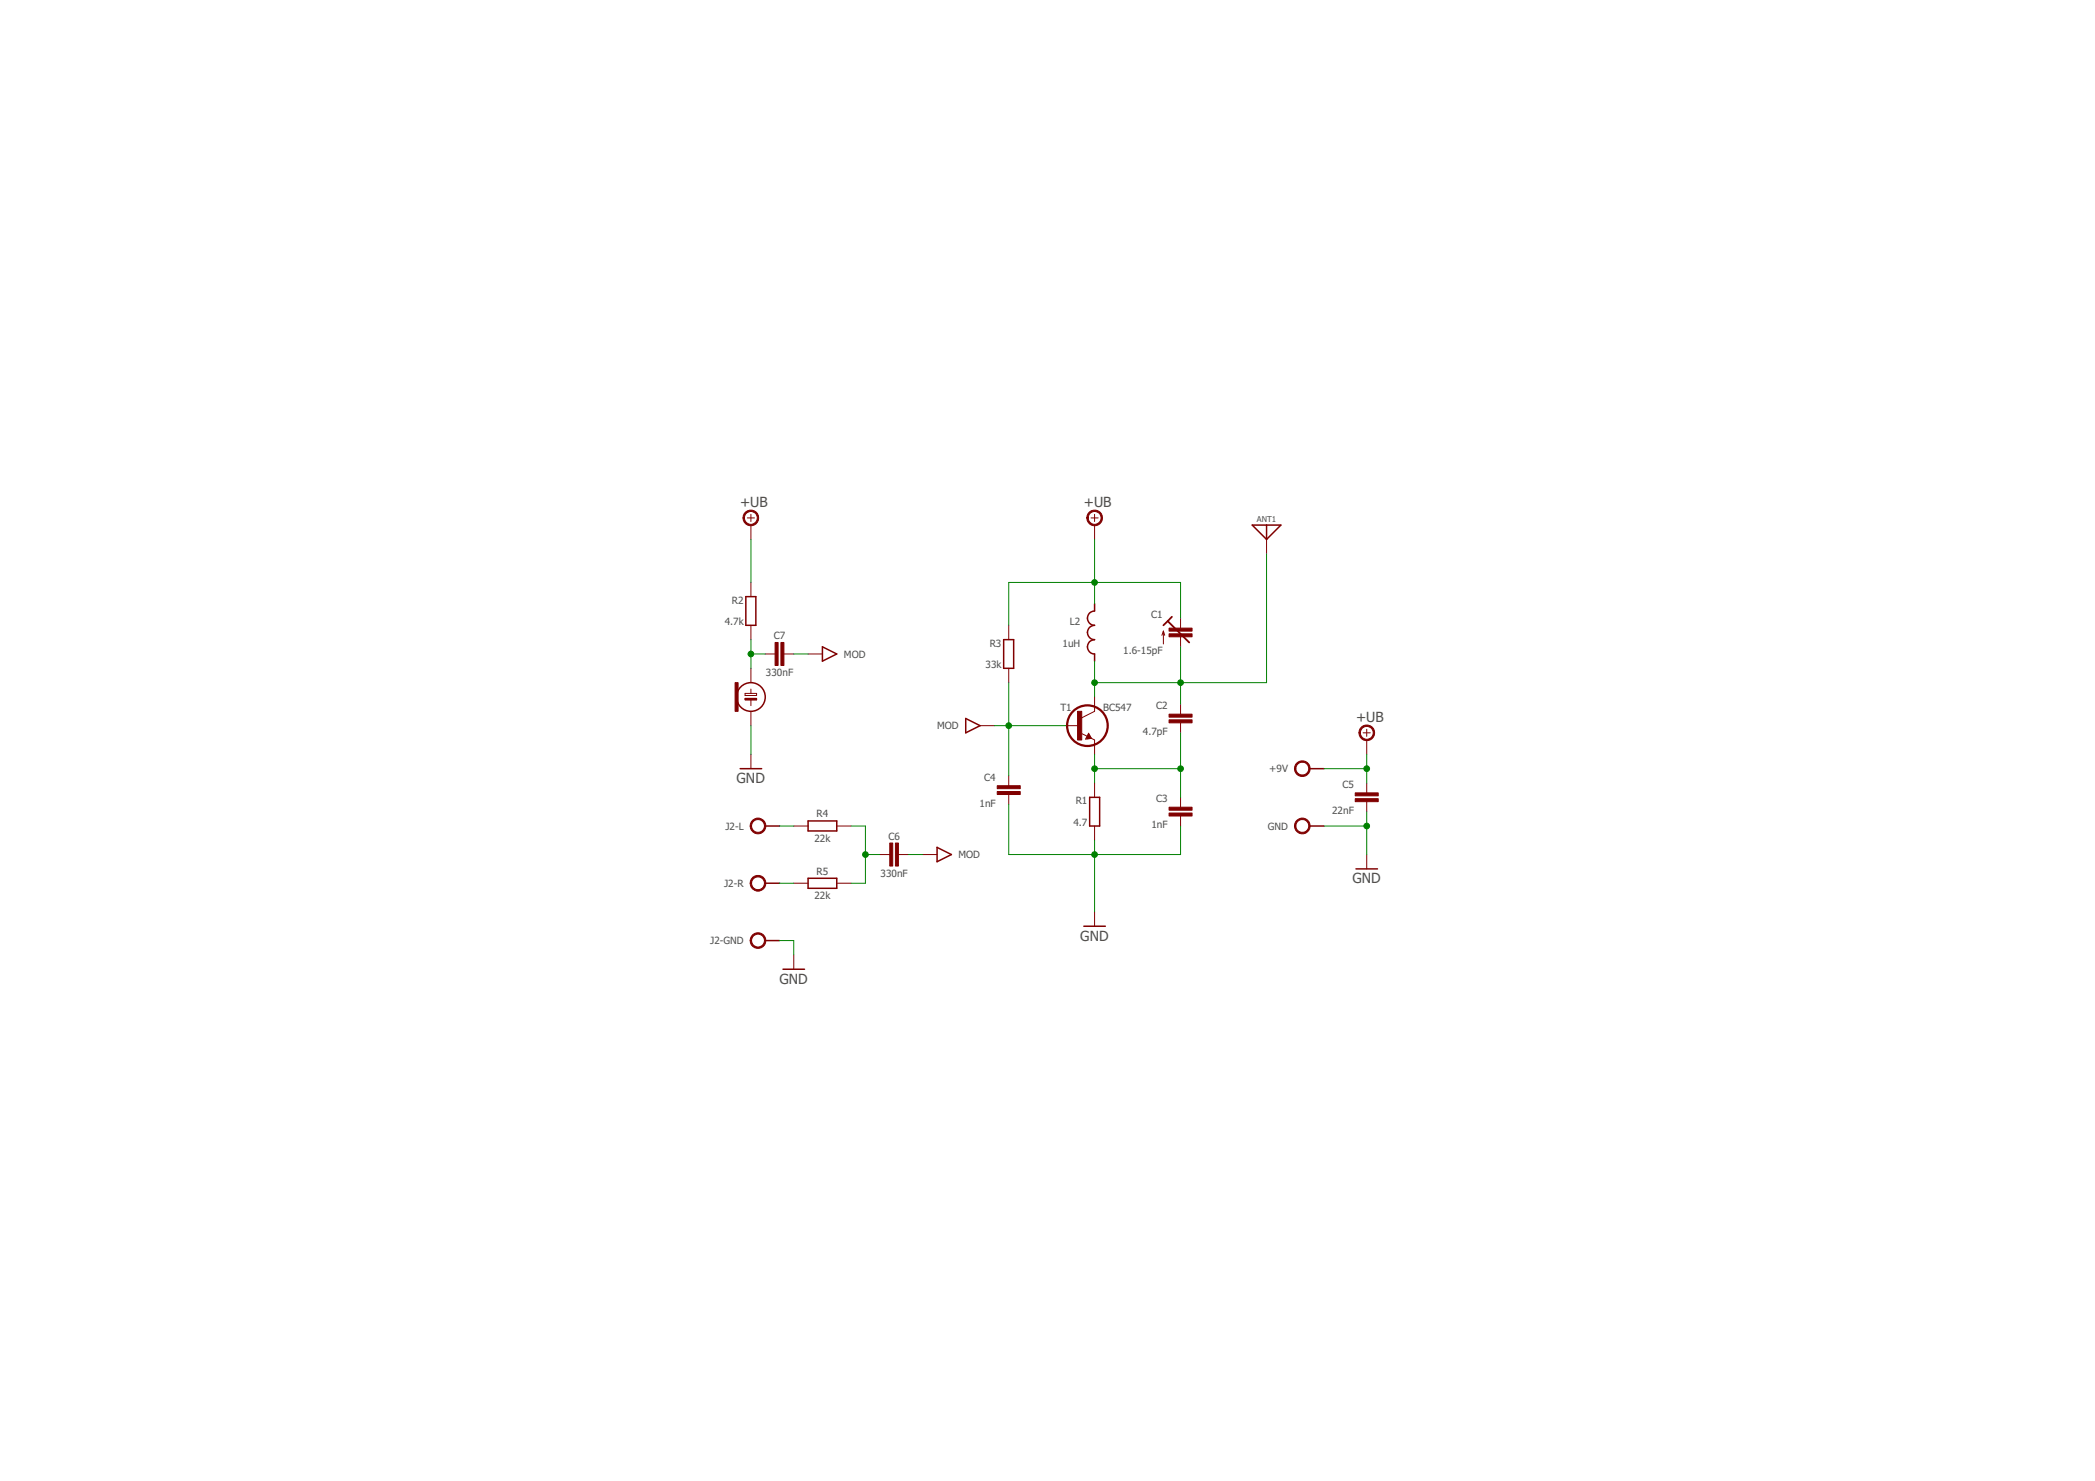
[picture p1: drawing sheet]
<?xml version="1.0" encoding="utf-8"?>
<!DOCTYPE eagle SYSTEM "eagle.dtd">
<eagle version="7.6.0">
<drawing>
<settings>
<setting alwaysvectorfont="no"/>
<setting verticaltext="up"/>
</settings>
<grid distance="0.05" unitdist="inch" unit="inch" style="lines" multiple="2" display="yes" altdistance="0.025" altunitdist="inch" altunit="inch"/>
<schematic xreflabel="%F%N/%S.%C%R" xrefpart="/%S.%C%R">
<libraries>
<library name="supply1">
<symbols>
<symbol name="GND">
<wire x1="-1.905" y1="0" x2="1.905" y2="0" width="0.254" layer="94"/>
<text x="-2.54" y="-2.54" size="1.778" layer="96">&gt;VALUE</text>
<pin name="GND" x="0" y="2.54" visible="off" length="short" direction="sup" rot="R270"/>
</symbol>
</symbols>
<devicesets>
<deviceset name="GND" prefix="GND">
<gates>
<gate name="1" symbol="GND" x="0" y="0"/>
</gates>
<devices>
<device name="">
<technologies>
<technology name=""/>
</technologies>
</device>
</devices>
</deviceset>
</devicesets>
</library>
<library name="supply2">
<symbols>
<symbol name="+UB">
<wire x1="-0.635" y1="1.27" x2="0.635" y2="1.27" width="0.1524" layer="94"/>
<wire x1="0" y1="0.635" x2="0" y2="1.905" width="0.1524" layer="94"/>
<circle x="0" y="1.27" radius="1.27" width="0.254" layer="94"/>
<text x="-1.905" y="3.175" size="1.778" layer="96">&gt;VALUE</text>
<pin name="+UB" x="0" y="-2.54" visible="off" length="short" direction="sup" rot="R90"/>
</symbol>
</symbols>
<devicesets>
<deviceset name="+UB" prefix="SUPPLY">
<gates>
<gate name="G$1" symbol="+UB" x="0" y="0"/>
</gates>
<devices>
<device name="">
<technologies>
<technology name=""/>
</technologies>
</device>
</devices>
</deviceset>
</devicesets>
</library>
<library name="ECM">
<symbols>
<symbol name="ECM">
<wire x1="-1.016" y1="-0.254" x2="1.016" y2="-0.254" width="0.1524" layer="94"/>
<wire x1="-1.016" y1="0.635" x2="0" y2="0.635" width="0.1524" layer="94"/>
<wire x1="0" y1="0.635" x2="1.016" y2="0.635" width="0.1524" layer="94"/>
<wire x1="0" y1="0.635" x2="0" y2="1.397" width="0.1524" layer="94"/>
<circle x="0" y="0" radius="2.54" width="0.254" layer="94"/>
<rectangle x1="2.286" y1="-2.54" x2="2.794" y2="2.54" layer="94"/>
<pin name="+" x="0" y="5.08" visible="off" length="short" direction="pas" rot="R270"/>
<pin name="-" x="0" y="-5.08" visible="off" length="short" direction="pas" rot="R90"/>
<wire x1="-1.016" y1="0.254" x2="1.016" y2="0.254" width="0.1524" layer="94"/>
<wire x1="-1.016" y1="0.254" x2="-1.016" y2="0.635" width="0.1524" layer="94"/>
<wire x1="1.016" y1="0.254" x2="1.016" y2="0.635" width="0.1524" layer="94"/>
<wire x1="-1.016" y1="-0.508" x2="0" y2="-0.508" width="0.1524" layer="94"/>
<wire x1="0" y1="-0.508" x2="1.016" y2="-0.508" width="0.1524" layer="94"/>
<wire x1="-1.016" y1="-0.508" x2="-1.016" y2="-0.254" width="0.1524" layer="94"/>
<wire x1="0" y1="-1.524" x2="0" y2="-0.508" width="0.1524" layer="94"/>
<wire x1="1.016" y1="-0.508" x2="1.016" y2="-0.254" width="0.1524" layer="94"/>
<rectangle x1="-1.016" y1="-0.508" x2="1.016" y2="-0.254" layer="94"/>
</symbol>
</symbols>
<devicesets>
<deviceset name="ECM" prefix="ECM">
<gates>
<gate name="1" symbol="ECM" x="0" y="0"/>
</gates>
<devices>
<device name="-5" package="ECM-5">
<connects>
<connect gate="1" pin="+" pad="1"/>
<connect gate="1" pin="-" pad="2"/>
</connects>
<technologies>
<technology name=""/>
</technologies>
</device>
<device name="-4" package="ECM-4">
<connects>
<connect gate="1" pin="+" pad="1"/>
<connect gate="1" pin="-" pad="2"/>
</connects>
<technologies>
<technology name=""/>
</technologies>
</device>
</devices>
</deviceset>
</devicesets>
</library>
<library name="cap-trim">
<symbols>
<symbol name="CAP-TRIM">
<wire x1="0" y1="-2.54" x2="0" y2="-0.762" width="0.1524" layer="94"/>
<wire x1="0" y1="2.54" x2="0" y2="0.762" width="0.1524" layer="94"/>
<wire x1="1.524" y1="-1.778" x2="-2.286" y2="2.032" width="0.3048" layer="94"/>
<wire x1="-3.048" y1="1.27" x2="-2.286" y2="2.032" width="0.3048" layer="94"/>
<wire x1="-2.286" y1="2.032" x2="-1.524" y2="2.794" width="0.3048" layer="94"/>
<wire x1="-3.048" y1="-2.032" x2="-3.048" y2="0.254" width="0.1524" layer="94"/>
<wire x1="-3.048" y1="0.254" x2="-3.302" y2="-0.508" width="0.1524" layer="94"/>
<wire x1="-3.048" y1="0.254" x2="-2.794" y2="-0.508" width="0.1524" layer="94"/>
<text x="-3.175" y="2.54" size="1.27" layer="95" align="bottom-right">&gt;NAME</text>
<text x="-3.175" y="-2.54" size="1.27" layer="96" align="top-right">&gt;VALUE</text>
<rectangle x1="-2.032" y1="-0.762" x2="2.032" y2="-0.254" layer="94"/>
<rectangle x1="-2.032" y1="0.254" x2="2.032" y2="0.762" layer="94"/>
<pin name="E" x="0" y="2.54" visible="off" length="point" direction="pas" swaplevel="1" rot="R90"/>
<pin name="A" x="0" y="-2.54" visible="off" length="point" direction="pas" swaplevel="1" rot="R270"/>
</symbol>
</symbols>
<devicesets>
<deviceset name="C-TR-PH20127" prefix="C">
<gates>
<gate name="1" symbol="CAP-TRIM" x="0" y="0"/>
</gates>
<devices>
<device name="S" package="TRIM808">
<connects>
<connect gate="1" pin="A" pad="2"/>
<connect gate="1" pin="E" pad="1 3"/>
</connects>
<technologies>
<technology name=""/>
</technologies>
</device>
<device name="-45" package="TRIM808-45">
<connects>
<connect gate="1" pin="A" pad="2"/>
<connect gate="1" pin="E" pad="1 3"/>
</connects>
<technologies>
<technology name=""/>
</technologies>
</device>
<device name="-45-2P12" package="TRIM808-45">
<connects>
<connect gate="1" pin="A" pad="2"/>
<connect gate="1" pin="E" pad="1"/>
</connects>
<technologies>
<technology name=""/>
</technologies>
</device>
<device name="-45-2P21" package="TRIM808-45">
<connects>
<connect gate="1" pin="A" pad="1"/>
<connect gate="1" pin="E" pad="2"/>
</connects>
<technologies>
<technology name=""/>
</technologies>
</device>
<device name="-45-2P23" package="TRIM808-45">
<connects>
<connect gate="1" pin="A" pad="3"/>
<connect gate="1" pin="E" pad="2"/>
</connects>
<technologies>
<technology name=""/>
</technologies>
</device>
<device name="-45-2P32" package="TRIM808-45">
<connects>
<connect gate="1" pin="A" pad="3"/>
<connect gate="1" pin="E" pad="2"/>
</connects>
<technologies>
<technology name=""/>
</technologies>
</device>
<device name="GFX" package="TRIM808-GFX">
<connects>
<connect gate="1" pin="A" pad="1 3"/>
<connect gate="1" pin="E" pad="2"/>
</connects>
<technologies>
<technology name=""/>
</technologies>
</device>
<device name="GFX45" package="TRIM808-GFX45">
<connects>
<connect gate="1" pin="A" pad="1 3"/>
<connect gate="1" pin="E" pad="2"/>
</connects>
<technologies>
<technology name=""/>
</technologies>
</device>
<device name="" package="TRIM-2222-808">
<connects>
<connect gate="1" pin="A" pad="2"/>
<connect gate="1" pin="E" pad="1 3"/>
</connects>
<technologies>
<technology name=""/>
</technologies>
</device>
<device name="2222-808-2PIN" package="TRIM-2222-808">
<connects>
<connect gate="1" pin="A" pad="2"/>
<connect gate="1" pin="E" pad="1"/>
</connects>
<technologies>
<technology name=""/>
</technologies>
</device>
<device name="2222-808-2PINB" package="TRIM-2222-808">
<connects>
<connect gate="1" pin="A" pad="2"/>
<connect gate="1" pin="E" pad="3"/>
</connects>
<technologies>
<technology name=""/>
</technologies>
</device>
<device name="2222-808-45" package="TRIM-2222-808-45">
<connects>
<connect gate="1" pin="A" pad="1 3"/>
<connect gate="1" pin="E" pad="2"/>
</connects>
<technologies>
<technology name=""/>
</technologies>
</device>
<device name="2222-808-45-2PIN" package="TRIM-2222-808-45">
<connects>
<connect gate="1" pin="A" pad="1"/>
<connect gate="1" pin="E" pad="2"/>
</connects>
<technologies>
<technology name=""/>
</technologies>
</device>
<device name="2222-808-45-2PINB" package="TRIM-2222-808-45">
<connects>
<connect gate="1" pin="A" pad="3"/>
<connect gate="1" pin="E" pad="2"/>
</connects>
<technologies>
<technology name=""/>
</technologies>
</device>
</devices>
</deviceset>
</devicesets>
</library>
<library name="r">
<symbols>
<symbol name="R-1">
<text x="0" y="1.4986" size="1.27" layer="95" align="bottom-center">&gt;NAME</text>
<pin name="2" x="5.08" y="0" visible="off" length="short" direction="pas" swaplevel="1" rot="R180"/>
<pin name="1" x="-5.08" y="0" visible="off" length="short" direction="pas" swaplevel="1"/>
<wire x1="-2.54" y1="-0.889" x2="2.54" y2="-0.889" width="0.254" layer="94"/>
<wire x1="2.54" y1="0.889" x2="-2.54" y2="0.889" width="0.254" layer="94"/>
<wire x1="2.54" y1="-0.889" x2="2.54" y2="0.889" width="0.254" layer="94"/>
<wire x1="-2.54" y1="-0.889" x2="-2.54" y2="0.889" width="0.254" layer="94"/>
<text x="0" y="-1.4986" size="1.27" layer="96" rot="R180" align="bottom-center">&gt;VALUE</text>
</symbol>
<symbol name="R">
<pin name="2" x="0" y="5.08" visible="off" length="short" direction="pas" swaplevel="1" rot="R270"/>
<pin name="1" x="0" y="-5.08" visible="off" length="short" direction="pas" swaplevel="1" rot="R90"/>
<wire x1="0.889" y1="-2.54" x2="0.889" y2="2.54" width="0.254" layer="94"/>
<wire x1="-0.889" y1="2.54" x2="-0.889" y2="-2.54" width="0.254" layer="94"/>
<wire x1="0.889" y1="2.54" x2="-0.889" y2="2.54" width="0.254" layer="94"/>
<wire x1="0.889" y1="-2.54" x2="-0.889" y2="-2.54" width="0.254" layer="94"/>
<text x="-1.27" y="1.27" size="1.27" layer="95" align="bottom-right">&gt;NAME</text>
<text x="-1.27" y="-1.27" size="1.27" layer="96" align="top-right">&gt;VALUE</text>
</symbol>
</symbols>
<devicesets>
<deviceset name="R-H" prefix="R" uservalue="yes">
<gates>
<gate name="G$1" symbol="R-1" x="0" y="0"/>
</gates>
<devices>
<device name="0202/10" package="0202/10">
<connects>
<connect gate="G$1" pin="1" pad="1"/>
<connect gate="G$1" pin="2" pad="2"/>
</connects>
<technologies>
<technology name=""/>
</technologies>
</device>
<device name="0202/10-V" package="0202/10-V">
<connects>
<connect gate="G$1" pin="1" pad="1"/>
<connect gate="G$1" pin="2" pad="2"/>
</connects>
<technologies>
<technology name=""/>
</technologies>
</device>
<device name="0202/12" package="0202/12">
<connects>
<connect gate="G$1" pin="1" pad="1"/>
<connect gate="G$1" pin="2" pad="2"/>
</connects>
<technologies>
<technology name=""/>
</technologies>
</device>
<device name="0202/15" package="0202/15">
<connects>
<connect gate="G$1" pin="1" pad="1"/>
<connect gate="G$1" pin="2" pad="2"/>
</connects>
<technologies>
<technology name=""/>
</technologies>
</device>
<device name="0204/10" package="0204/10">
<connects>
<connect gate="G$1" pin="1" pad="1"/>
<connect gate="G$1" pin="2" pad="2"/>
</connects>
<technologies>
<technology name=""/>
</technologies>
</device>
<device name="0204/10-V" package="0204/10-V">
<connects>
<connect gate="G$1" pin="1" pad="1"/>
<connect gate="G$1" pin="2" pad="2"/>
</connects>
<technologies>
<technology name=""/>
</technologies>
</device>
<device name="0204/7" package="0204/7">
<connects>
<connect gate="G$1" pin="1" pad="1"/>
<connect gate="G$1" pin="2" pad="2"/>
</connects>
<technologies>
<technology name=""/>
</technologies>
</device>
<device name="0204/7-V" package="0204/7-V">
<connects>
<connect gate="G$1" pin="1" pad="1"/>
<connect gate="G$1" pin="2" pad="2"/>
</connects>
<technologies>
<technology name=""/>
</technologies>
</device>
<device name="0202/7-V" package="0202/7-V">
<connects>
<connect gate="G$1" pin="1" pad="1"/>
<connect gate="G$1" pin="2" pad="2"/>
</connects>
<technologies>
<technology name=""/>
</technologies>
</device>
<device name="0202/5" package="0202/5">
<connects>
<connect gate="G$1" pin="1" pad="1"/>
<connect gate="G$1" pin="2" pad="2"/>
</connects>
<technologies>
<technology name=""/>
</technologies>
</device>
<device name="0202/5-V" package="0202/5-V">
<connects>
<connect gate="G$1" pin="1" pad="1"/>
<connect gate="G$1" pin="2" pad="2"/>
</connects>
<technologies>
<technology name=""/>
</technologies>
</device>
<device name="0202/7" package="0202/7">
<connects>
<connect gate="G$1" pin="1" pad="1"/>
<connect gate="G$1" pin="2" pad="2"/>
</connects>
<technologies>
<technology name=""/>
</technologies>
</device>
<device name="0204/2-V" package="0204V">
<connects>
<connect gate="G$1" pin="1" pad="1"/>
<connect gate="G$1" pin="2" pad="2"/>
</connects>
<technologies>
<technology name=""/>
</technologies>
</device>
</devices>
</deviceset>
<deviceset name="R" prefix="R" uservalue="yes">
<gates>
<gate name="G$1" symbol="R" x="0" y="0"/>
</gates>
<devices>
<device name="0204/5" package="0204/5">
<connects>
<connect gate="G$1" pin="1" pad="1"/>
<connect gate="G$1" pin="2" pad="2"/>
</connects>
<technologies>
<technology name=""/>
</technologies>
</device>
<device name="0204/7" package="0204/7">
<connects>
<connect gate="G$1" pin="1" pad="1"/>
<connect gate="G$1" pin="2" pad="2"/>
</connects>
<technologies>
<technology name=""/>
</technologies>
</device>
<device name="0204V" package="0204V">
<connects>
<connect gate="G$1" pin="1" pad="1"/>
<connect gate="G$1" pin="2" pad="2"/>
</connects>
<technologies>
<technology name=""/>
</technologies>
</device>
<device name="0207/10" package="0207/10">
<connects>
<connect gate="G$1" pin="1" pad="1"/>
<connect gate="G$1" pin="2" pad="2"/>
</connects>
<technologies>
<technology name=""/>
</technologies>
</device>
<device name="0207/12" package="0207/12">
<connects>
<connect gate="G$1" pin="1" pad="1"/>
<connect gate="G$1" pin="2" pad="2"/>
</connects>
<technologies>
<technology name=""/>
</technologies>
</device>
<device name="0207/15" package="0207/15">
<connects>
<connect gate="G$1" pin="1" pad="1"/>
<connect gate="G$1" pin="2" pad="2"/>
</connects>
<technologies>
<technology name=""/>
</technologies>
</device>
<device name="0207/2V" package="0207/2V">
<connects>
<connect gate="G$1" pin="1" pad="1"/>
<connect gate="G$1" pin="2" pad="2"/>
</connects>
<technologies>
<technology name=""/>
</technologies>
</device>
<device name="0207/5V" package="0207/5V">
<connects>
<connect gate="G$1" pin="1" pad="1"/>
<connect gate="G$1" pin="2" pad="2"/>
</connects>
<technologies>
<technology name=""/>
</technologies>
</device>
<device name="0207/7" package="0207/7">
<connects>
<connect gate="G$1" pin="1" pad="1"/>
<connect gate="G$1" pin="2" pad="2"/>
</connects>
<technologies>
<technology name=""/>
</technologies>
</device>
<device name="0204/10" package="0204/10">
<connects>
<connect gate="G$1" pin="1" pad="1"/>
<connect gate="G$1" pin="2" pad="2"/>
</connects>
<technologies>
<technology name=""/>
</technologies>
</device>
<device name="0204/12" package="0204/12">
<connects>
<connect gate="G$1" pin="1" pad="1"/>
<connect gate="G$1" pin="2" pad="2"/>
</connects>
<technologies>
<technology name=""/>
</technologies>
</device>
<device name="0204/15" package="0204/15">
<connects>
<connect gate="G$1" pin="1" pad="1"/>
<connect gate="G$1" pin="2" pad="2"/>
</connects>
<technologies>
<technology name=""/>
</technologies>
</device>
<device name="0204/2V" package="0204/2V">
<connects>
<connect gate="G$1" pin="1" pad="1"/>
<connect gate="G$1" pin="2" pad="2"/>
</connects>
<technologies>
<technology name=""/>
</technologies>
</device>
<device name="0202/2V" package="0202/2V">
<connects>
<connect gate="G$1" pin="1" pad="1"/>
<connect gate="G$1" pin="2" pad="2"/>
</connects>
<technologies>
<technology name=""/>
</technologies>
</device>
<device name="0202/5" package="0202/5">
<connects>
<connect gate="G$1" pin="1" pad="1"/>
<connect gate="G$1" pin="2" pad="2"/>
</connects>
<technologies>
<technology name=""/>
</technologies>
</device>
<device name="0202/7" package="0202/7">
<connects>
<connect gate="G$1" pin="1" pad="1"/>
<connect gate="G$1" pin="2" pad="2"/>
</connects>
<technologies>
<technology name=""/>
</technologies>
</device>
<device name="0202/10" package="0202/10">
<connects>
<connect gate="G$1" pin="1" pad="1"/>
<connect gate="G$1" pin="2" pad="2"/>
</connects>
<technologies>
<technology name=""/>
</technologies>
</device>
<device name="0202V" package="0202V">
<connects>
<connect gate="G$1" pin="1" pad="1"/>
<connect gate="G$1" pin="2" pad="2"/>
</connects>
<technologies>
<technology name=""/>
</technologies>
</device>
<device name="0202/12" package="0202/12">
<connects>
<connect gate="G$1" pin="1" pad="1"/>
<connect gate="G$1" pin="2" pad="2"/>
</connects>
<technologies>
<technology name=""/>
</technologies>
</device>
<device name="0202/15" package="0202/15">
<connects>
<connect gate="G$1" pin="1" pad="1"/>
<connect gate="G$1" pin="2" pad="2"/>
</connects>
<technologies>
<technology name=""/>
</technologies>
</device>
<device name="0202/7-V" package="0202/7-V">
<connects>
<connect gate="G$1" pin="1" pad="1"/>
<connect gate="G$1" pin="2" pad="2"/>
</connects>
<technologies>
<technology name=""/>
</technologies>
</device>
<device name="0202/5-V" package="0202/5-V">
<connects>
<connect gate="G$1" pin="1" pad="1"/>
<connect gate="G$1" pin="2" pad="2"/>
</connects>
<technologies>
<technology name=""/>
</technologies>
</device>
<device name="0202/10-V" package="0202/10-V">
<connects>
<connect gate="G$1" pin="1" pad="1"/>
<connect gate="G$1" pin="2" pad="2"/>
</connects>
<technologies>
<technology name=""/>
</technologies>
</device>
<device name="0204/7-V" package="0204/7-V">
<connects>
<connect gate="G$1" pin="1" pad="1"/>
<connect gate="G$1" pin="2" pad="2"/>
</connects>
<technologies>
<technology name=""/>
</technologies>
</device>
<device name="0204/10-V" package="0204/10-V">
<connects>
<connect gate="G$1" pin="1" pad="1"/>
<connect gate="G$1" pin="2" pad="2"/>
</connects>
<technologies>
<technology name=""/>
</technologies>
</device>
<device name="0204/12-V" package="0204/12-V">
<connects>
<connect gate="G$1" pin="1" pad="1"/>
<connect gate="G$1" pin="2" pad="2"/>
</connects>
<technologies>
<technology name=""/>
</technologies>
</device>
</devices>
</deviceset>
</devicesets>
</library>
<library name="c">
<symbols>
<symbol name="C">
<text x="-2.286" y="1.651" size="1.27" layer="95" align="bottom-right">&gt;NAME</text>
<text x="-2.286" y="-1.651" size="1.27" layer="96" align="top-right">&gt;VALUE</text>
<pin name="1" x="0" y="2.54" visible="off" length="point" direction="pas" swaplevel="1" rot="R270"/>
<pin name="2" x="0" y="-2.54" visible="off" length="point" direction="pas" swaplevel="1" rot="R90"/>
<wire x1="0" y1="-2.54" x2="0" y2="-0.762" width="0.1524" layer="94"/>
<wire x1="0" y1="2.54" x2="0" y2="0.762" width="0.1524" layer="94"/>
<rectangle x1="-2.032" y1="-0.762" x2="2.032" y2="-0.254" layer="94"/>
<rectangle x1="-2.032" y1="0.254" x2="2.032" y2="0.762" layer="94"/>
</symbol>
</symbols>
<devicesets>
<deviceset name="C" prefix="C" uservalue="yes">
<gates>
<gate name="1" symbol="C" x="0" y="0"/>
</gates>
<devices>
<device name="025-024X044" package="C025-024X044">
<connects>
<connect gate="1" pin="1" pad="1"/>
<connect gate="1" pin="2" pad="2"/>
</connects>
<technologies>
<technology name=""/>
</technologies>
</device>
<device name="025-025X050" package="C025-025X050">
<connects>
<connect gate="1" pin="1" pad="1"/>
<connect gate="1" pin="2" pad="2"/>
</connects>
<technologies>
<technology name=""/>
</technologies>
</device>
<device name="025-030X050" package="C025-030X050">
<connects>
<connect gate="1" pin="1" pad="1"/>
<connect gate="1" pin="2" pad="2"/>
</connects>
<technologies>
<technology name=""/>
</technologies>
</device>
<device name="025-040X050" package="C025-040X050">
<connects>
<connect gate="1" pin="1" pad="1"/>
<connect gate="1" pin="2" pad="2"/>
</connects>
<technologies>
<technology name=""/>
</technologies>
</device>
<device name="025-050X050" package="C025-050X050">
<connects>
<connect gate="1" pin="1" pad="1"/>
<connect gate="1" pin="2" pad="2"/>
</connects>
<technologies>
<technology name=""/>
</technologies>
</device>
<device name="025-060X050" package="C025-060X050">
<connects>
<connect gate="1" pin="1" pad="1"/>
<connect gate="1" pin="2" pad="2"/>
</connects>
<technologies>
<technology name=""/>
</technologies>
</device>
<device name="050-024X044" package="C050-024X044">
<connects>
<connect gate="1" pin="1" pad="1"/>
<connect gate="1" pin="2" pad="2"/>
</connects>
<technologies>
<technology name=""/>
</technologies>
</device>
<device name="050-025X075" package="C050-025X075">
<connects>
<connect gate="1" pin="1" pad="1"/>
<connect gate="1" pin="2" pad="2"/>
</connects>
<technologies>
<technology name=""/>
</technologies>
</device>
<device name="050-045X075" package="C050-045X075">
<connects>
<connect gate="1" pin="1" pad="1"/>
<connect gate="1" pin="2" pad="2"/>
</connects>
<technologies>
<technology name=""/>
</technologies>
</device>
<device name="050-030X075" package="C050-030X075">
<connects>
<connect gate="1" pin="1" pad="1"/>
<connect gate="1" pin="2" pad="2"/>
</connects>
<technologies>
<technology name=""/>
</technologies>
</device>
<device name="050-050X075" package="C050-050X075">
<connects>
<connect gate="1" pin="1" pad="1"/>
<connect gate="1" pin="2" pad="2"/>
</connects>
<technologies>
<technology name=""/>
</technologies>
</device>
<device name="050-055X075" package="C050-055X075">
<connects>
<connect gate="1" pin="1" pad="1"/>
<connect gate="1" pin="2" pad="2"/>
</connects>
<technologies>
<technology name=""/>
</technologies>
</device>
<device name="050-075X075" package="C050-075X075">
<connects>
<connect gate="1" pin="1" pad="1"/>
<connect gate="1" pin="2" pad="2"/>
</connects>
<technologies>
<technology name=""/>
</technologies>
</device>
<device name="075-032X103" package="C075-032X103">
<connects>
<connect gate="1" pin="1" pad="1"/>
<connect gate="1" pin="2" pad="2"/>
</connects>
<technologies>
<technology name=""/>
</technologies>
</device>
<device name="075-042X103" package="C075-042X103">
<connects>
<connect gate="1" pin="1" pad="1"/>
<connect gate="1" pin="2" pad="2"/>
</connects>
<technologies>
<technology name=""/>
</technologies>
</device>
<device name="075-052X106" package="C075-052X106">
<connects>
<connect gate="1" pin="1" pad="1"/>
<connect gate="1" pin="2" pad="2"/>
</connects>
<technologies>
<technology name=""/>
</technologies>
</device>
<device name="102-043X133" package="C102-043X133">
<connects>
<connect gate="1" pin="1" pad="1"/>
<connect gate="1" pin="2" pad="2"/>
</connects>
<technologies>
<technology name=""/>
</technologies>
</device>
<device name="102-054X133" package="C102-054X133">
<connects>
<connect gate="1" pin="1" pad="1"/>
<connect gate="1" pin="2" pad="2"/>
</connects>
<technologies>
<technology name=""/>
</technologies>
</device>
<device name="102-064X133" package="C102-064X133">
<connects>
<connect gate="1" pin="1" pad="1"/>
<connect gate="1" pin="2" pad="2"/>
</connects>
<technologies>
<technology name=""/>
</technologies>
</device>
<device name="150-054X183" package="C150-054X183">
<connects>
<connect gate="1" pin="1" pad="1"/>
<connect gate="1" pin="2" pad="2"/>
</connects>
<technologies>
<technology name=""/>
</technologies>
</device>
<device name="150-064X183" package="C150-064X183">
<connects>
<connect gate="1" pin="1" pad="1"/>
<connect gate="1" pin="2" pad="2"/>
</connects>
<technologies>
<technology name=""/>
</technologies>
</device>
<device name="150-072X183" package="C150-072X183">
<connects>
<connect gate="1" pin="1" pad="1"/>
<connect gate="1" pin="2" pad="2"/>
</connects>
<technologies>
<technology name=""/>
</technologies>
</device>
<device name="150-084X183" package="C150-084X183">
<connects>
<connect gate="1" pin="1" pad="1"/>
<connect gate="1" pin="2" pad="2"/>
</connects>
<technologies>
<technology name=""/>
</technologies>
</device>
<device name="150-091X182" package="C150-091X182">
<connects>
<connect gate="1" pin="1" pad="1"/>
<connect gate="1" pin="2" pad="2"/>
</connects>
<technologies>
<technology name=""/>
</technologies>
</device>
<device name="050-035X075" package="C050-035X075">
<connects>
<connect gate="1" pin="1" pad="1"/>
<connect gate="1" pin="2" pad="2"/>
</connects>
<technologies>
<technology name=""/>
</technologies>
</device>
<device name="075-063X106" package="C075-063X106">
<connects>
<connect gate="1" pin="1" pad="1"/>
<connect gate="1" pin="2" pad="2"/>
</connects>
<technologies>
<technology name=""/>
</technologies>
</device>
<device name="025-020X036" package="C025-020X036">
<connects>
<connect gate="1" pin="1" pad="1"/>
<connect gate="1" pin="2" pad="2"/>
</connects>
<technologies>
<technology name=""/>
</technologies>
</device>
<device name="050-020X036" package="C050-020X036">
<connects>
<connect gate="1" pin="1" pad="1"/>
<connect gate="1" pin="2" pad="2"/>
</connects>
<technologies>
<technology name=""/>
</technologies>
</device>
<device name="025-015X024" package="C025-015X024">
<connects>
<connect gate="1" pin="1" pad="1"/>
<connect gate="1" pin="2" pad="2"/>
</connects>
<technologies>
<technology name=""/>
</technologies>
</device>
<device name="025-025X060" package="C050-025X060">
<connects>
<connect gate="1" pin="1" pad="1"/>
<connect gate="1" pin="2" pad="2"/>
</connects>
<technologies>
<technology name=""/>
</technologies>
</device>
<device name="050-024X044/V" package="C050-024X044/V">
<connects>
<connect gate="1" pin="1" pad="1"/>
<connect gate="1" pin="2" pad="2"/>
</connects>
<technologies>
<technology name=""/>
</technologies>
</device>
<device name="050-025X075/V" package="C050-025X075/V">
<connects>
<connect gate="1" pin="1" pad="1"/>
<connect gate="1" pin="2" pad="2"/>
</connects>
<technologies>
<technology name=""/>
</technologies>
</device>
<device name="050-020X036/V" package="C050-020X036/V">
<connects>
<connect gate="1" pin="1" pad="1"/>
<connect gate="1" pin="2" pad="2"/>
</connects>
<technologies>
<technology name=""/>
</technologies>
</device>
<device name="050-020X044/V" package="C050-020X044/V">
<connects>
<connect gate="1" pin="1" pad="1"/>
<connect gate="1" pin="2" pad="2"/>
</connects>
<technologies>
<technology name=""/>
</technologies>
</device>
<device name="050-020X044" package="C050-020X044">
<connects>
<connect gate="1" pin="1" pad="1"/>
<connect gate="1" pin="2" pad="2"/>
</connects>
<technologies>
<technology name=""/>
</technologies>
</device>
</devices>
</deviceset>
</devicesets>
</library>
<library name="pad">
<symbols>
<symbol name="SPAD">
<pin name="P$1" x="0" y="0" visible="off" length="point" direction="pas" function="dot"/>
<wire x1="0" y1="0" x2="-2.54" y2="0" width="0.254" layer="94"/>
<circle x="-3.81" y="0" radius="1.27" width="0.254" layer="94"/>
<text x="-6.35" y="0" size="1.27" layer="95" align="center-right">&gt;NAME</text>
</symbol>
<symbol name="ANT">
<wire x1="-2.54" y1="5.08" x2="0" y2="5.08" width="0.254" layer="94"/>
<wire x1="2.54" y1="5.08" x2="0" y2="2.54" width="0.254" layer="94"/>
<wire x1="0" y1="2.54" x2="-2.54" y2="5.08" width="0.254" layer="94"/>
<wire x1="0" y1="5.08" x2="0" y2="2.54" width="0.254" layer="94"/>
<wire x1="0" y1="5.08" x2="2.54" y2="5.08" width="0.254" layer="94"/>
<text x="0" y="5.588" size="1.016" layer="95" align="bottom-center">&gt;NAME</text>
<pin name="1" x="0" y="0" visible="off" length="short" direction="out" rot="R90"/>
</symbol>
<symbol name="IN">
<wire x1="-5.08" y1="1.27" x2="-2.54" y2="0" width="0.254" layer="94"/>
<wire x1="-2.54" y1="0" x2="-5.08" y2="-1.27" width="0.254" layer="94"/>
<wire x1="-5.08" y1="-1.27" x2="-5.08" y2="1.27" width="0.254" layer="94"/>
<pin name="MOD" x="0" y="0" visible="off" length="short" direction="sup" rot="R180"/>
<text x="-6.35" y="0" size="1.27" layer="96" align="center-right">&gt;VALUE</text>
</symbol>
<symbol name="OUT">
<pin name="MOD" x="0" y="0" visible="off" length="short" direction="sup"/>
<wire x1="5.08" y1="0" x2="2.54" y2="1.27" width="0.254" layer="94"/>
<wire x1="2.54" y1="1.27" x2="2.54" y2="-1.27" width="0.254" layer="94"/>
<wire x1="2.54" y1="-1.27" x2="5.08" y2="0" width="0.254" layer="94"/>
<text x="6.35" y="0" size="1.27" layer="96" rot="R180" align="center-right">&gt;VALUE</text>
</symbol>
</symbols>
<devicesets>
<deviceset name="SPAD" prefix="P">
<gates>
<gate name="1" symbol="SPAD" x="0" y="0"/>
</gates>
<devices>
<device name="" package="SPAD">
<connects>
<connect gate="1" pin="P$1" pad="1"/>
</connects>
<technologies>
<technology name=""/>
</technologies>
</device>
</devices>
</deviceset>
<deviceset name="ANT" prefix="ANT">
<gates>
<gate name="ANT" symbol="ANT" x="0" y="0"/>
</gates>
<devices>
<device name="" package="SPAD">
<connects>
<connect gate="ANT" pin="1" pad="1"/>
</connects>
<technologies>
<technology name=""/>
</technologies>
</device>
</devices>
</deviceset>
<deviceset name="MOD_IN" prefix="P">
<gates>
<gate name="G$1" symbol="IN" x="0" y="0"/>
</gates>
<devices>
<device name="">
<technologies>
<technology name=""/>
</technologies>
</device>
</devices>
</deviceset>
<deviceset name="MOD_OUT" prefix="P">
<gates>
<gate name="G$1" symbol="OUT" x="0" y="0"/>
</gates>
<devices>
<device name="">
<technologies>
<technology name=""/>
</technologies>
</device>
</devices>
</deviceset>
<deviceset name="SAUDIO" prefix="J">
<gates>
<gate name="-L" symbol="SPAD" x="0" y="5.08"/>
<gate name="-GND" symbol="SPAD" x="0" y="0"/>
<gate name="-R" symbol="SPAD" x="0" y="-5.08"/>
</gates>
<devices>
<device name="" package="SPAD-3">
<connects>
<connect gate="-GND" pin="P$1" pad="2"/>
<connect gate="-L" pin="P$1" pad="1"/>
<connect gate="-R" pin="P$1" pad="3"/>
</connects>
<technologies>
<technology name=""/>
</technologies>
</device>
</devices>
</deviceset>
</devicesets>
</library>
<library name="t">
<symbols>
<symbol name="NPN">
<wire x1="2.54" y1="2.54" x2="0.0635" y2="1.30175" width="0.1524" layer="94"/>
<wire x1="1.4605" y1="-1.36525" x2="1.9685" y2="-2.25425" width="0.1524" layer="94"/>
<wire x1="1.9685" y1="-2.25425" x2="0.9525" y2="-2.38125" width="0.1524" layer="94"/>
<wire x1="0.9525" y1="-2.38125" x2="1.4605" y2="-1.36525" width="0.1524" layer="94"/>
<wire x1="2.54" y1="-2.54" x2="1.9685" y2="-2.25425" width="0.1524" layer="94"/>
<wire x1="1.9685" y1="-2.25425" x2="0.308" y2="-1.424" width="0.1524" layer="94"/>
<wire x1="1.2065" y1="-2.25425" x2="1.778" y2="-2.19075" width="0.3048" layer="94"/>
<wire x1="1.778" y1="-2.19075" x2="1.4605" y2="-1.61925" width="0.3048" layer="94"/>
<wire x1="1.4605" y1="-1.61925" x2="1.2065" y2="-2.12725" width="0.254" layer="94"/>
<wire x1="1.2065" y1="-2.12725" x2="1.5875" y2="-2.12725" width="0.254" layer="94"/>
<wire x1="1.5875" y1="-2.12725" x2="1.4605" y2="-1.87325" width="0.254" layer="94"/>
<text x="-1.524" y="2.54" size="1.27" layer="95" ratio="10" align="bottom-right">&gt;NAME</text>
<text x="4.064" y="2.54" size="1.27" layer="96" ratio="10">&gt;VALUE</text>
<rectangle x1="-0.508" y1="-2.54" x2="0.254" y2="2.54" layer="94"/>
<pin name="B" x="-2.54" y="0" visible="off" length="short" direction="pas" swaplevel="1"/>
<pin name="E" x="2.54" y="-5.08" visible="off" length="short" direction="pas" swaplevel="3" rot="R90"/>
<pin name="C" x="2.54" y="5.08" visible="off" length="short" direction="pas" swaplevel="2" rot="R270"/>
<circle x="1.27" y="0" radius="3.5921" width="0.381" layer="94"/>
</symbol>
</symbols>
<devicesets>
<deviceset name="BC547" prefix="T">
<gates>
<gate name="G$1" symbol="NPN" x="0" y="0"/>
</gates>
<devices>
<device name="CBE" package="TO92-CBE">
<connects>
<connect gate="G$1" pin="B" pad="B"/>
<connect gate="G$1" pin="C" pad="C"/>
<connect gate="G$1" pin="E" pad="E"/>
</connects>
<technologies>
<technology name=""/>
</technologies>
</device>
<device name="CBE-A" package="TO92-CBE-A">
<connects>
<connect gate="G$1" pin="B" pad="B"/>
<connect gate="G$1" pin="C" pad="C"/>
<connect gate="G$1" pin="E" pad="E"/>
</connects>
<technologies>
<technology name=""/>
</technologies>
</device>
</devices>
</deviceset>
</devicesets>
</library>
<library name="l">
<symbols>
<symbol name="L-SHORT">
<wire x1="0" y1="-3.81" x2="1.27" y2="-2.54" width="0.254" layer="94" curve="90"/>
<wire x1="0" y1="-1.27" x2="1.27" y2="-2.54" width="0.254" layer="94" curve="-90"/>
<wire x1="0" y1="-1.27" x2="1.27" y2="0" width="0.254" layer="94" curve="90"/>
<wire x1="0" y1="1.27" x2="1.27" y2="0" width="0.254" layer="94" curve="-90"/>
<wire x1="0" y1="1.27" x2="1.27" y2="2.54" width="0.254" layer="94" curve="90"/>
<wire x1="0" y1="3.81" x2="1.27" y2="2.54" width="0.254" layer="94" curve="-90"/>
<text x="2.54" y="2.54" size="1.27" layer="95" rot="R180" align="bottom-right">&gt;NAME</text>
<text x="2.54" y="-2.54" size="1.27" layer="96" rot="R180" align="top-right">&gt;VALUE</text>
<pin name="2" x="0" y="5.08" visible="off" length="point" direction="pas" swaplevel="1" rot="R270"/>
<pin name="1" x="0" y="-5.08" visible="off" length="point" direction="pas" swaplevel="1" rot="R90"/>
<wire x1="0" y1="5.08" x2="0" y2="3.81" width="0.254" layer="94"/>
<wire x1="0" y1="-5.08" x2="0" y2="-3.81" width="0.254" layer="94"/>
</symbol>
</symbols>
<devicesets>
<deviceset name="L-SHORT" prefix="L" uservalue="yes">
<gates>
<gate name="L1" symbol="L-SHORT" x="0" y="0"/>
</gates>
<devices>
<device name="04/7" package="L-04/7V">
<connects>
<connect gate="L1" pin="1" pad="1"/>
<connect gate="L1" pin="2" pad="2"/>
</connects>
<technologies>
<technology name=""/>
</technologies>
</device>
<device name="02/5" package="L-02/5V">
<connects>
<connect gate="L1" pin="1" pad="1"/>
<connect gate="L1" pin="2" pad="2"/>
</connects>
<technologies>
<technology name=""/>
</technologies>
</device>
<device name="04/10" package="L-04/10V">
<connects>
<connect gate="L1" pin="1" pad="1"/>
<connect gate="L1" pin="2" pad="2"/>
</connects>
<technologies>
<technology name=""/>
</technologies>
</device>
<device name="04-5/7" package="L-04-5/7V">
<connects>
<connect gate="L1" pin="1" pad="1"/>
<connect gate="L1" pin="2" pad="2"/>
</connects>
<technologies>
<technology name=""/>
</technologies>
</device>
<device name="04-5/5V" package="L-04-5/5V">
<connects>
<connect gate="L1" pin="1" pad="1"/>
<connect gate="L1" pin="2" pad="2"/>
</connects>
<technologies>
<technology name=""/>
</technologies>
</device>
<device name="04-5/5" package="L-04-5/5">
<connects>
<connect gate="L1" pin="1" pad="1"/>
<connect gate="L1" pin="2" pad="2"/>
</connects>
<technologies>
<technology name=""/>
</technologies>
</device>
<device name="02/7V" package="L-02/7V">
<connects>
<connect gate="L1" pin="1" pad="1"/>
<connect gate="L1" pin="2" pad="2"/>
</connects>
<technologies>
<technology name=""/>
</technologies>
</device>
<device name="03/10" package="L-03/10">
<connects>
<connect gate="L1" pin="1" pad="1"/>
<connect gate="L1" pin="2" pad="2"/>
</connects>
<technologies>
<technology name=""/>
</technologies>
</device>
<device name="L-04-5/5V-X" package="L-04-5/5V-X">
<connects>
<connect gate="L1" pin="1" pad="1"/>
<connect gate="L1" pin="2" pad="2"/>
</connects>
<technologies>
<technology name=""/>
</technologies>
</device>
<device name="L-04/7" package="L-04/7">
<connects>
<connect gate="L1" pin="1" pad="1"/>
<connect gate="L1" pin="2" pad="2"/>
</connects>
<technologies>
<technology name=""/>
</technologies>
</device>
<device name="L-04/7V" package="L-04/7V">
<connects>
<connect gate="L1" pin="1" pad="1"/>
<connect gate="L1" pin="2" pad="2"/>
</connects>
<technologies>
<technology name=""/>
</technologies>
</device>
</devices>
</deviceset>
</devicesets>
</library>
</libraries>
<attributes>
</attributes>
<variantdefs>
</variantdefs>
<classes>
<class number="0" name="default" width="0.6096" drill="0">
</class>
</classes>
<parts>
<part name="C2" library="c" deviceset="C" device="050-020X036" value="4.7pF"/>
<part name="C4" library="c" deviceset="C" device="050-020X036/V" value="1nF"/>
<part name="R2" library="r" deviceset="R" device="0204/10" value="4.7k"/>
<part name="R3" library="r" deviceset="R" device="0204/10-V" value="33k"/>
<part name="GND1" library="supply1" deviceset="GND" device=""/>
<part name="SUPPLY1" library="supply2" deviceset="+UB" device=""/>
<part name="SUPPLY2" library="supply2" deviceset="+UB" device=""/>
<part name="GND3" library="supply1" deviceset="GND" device=""/>
<part name="ECM" library="ECM" deviceset="ECM" device="-4"/>
<part name="C1" library="cap-trim" deviceset="C-TR-PH20127" device="2222-808-2PIN" value="1.6-15pF"/>
<part name="R1" library="r" deviceset="R" device="0204/2V" value="4.7"/>
<part name="C7" library="c" deviceset="C" device="050-020X044" value="330nF"/>
<part name="+9V" library="pad" deviceset="SPAD" device=""/>
<part name="GND" library="pad" deviceset="SPAD" device=""/>
<part name="ANT1" library="pad" deviceset="ANT" device=""/>
<part name="C5" library="c" deviceset="C" device="050-020X036/V" value="22nF"/>
<part name="T1" library="t" deviceset="BC547" device="CBE" value="BC547"/>
<part name="L2" library="l" deviceset="L-SHORT" device="L-04/7V" value="1uH"/>
<part name="P1" library="pad" deviceset="MOD_IN" device="" value="MOD"/>
<part name="P2" library="pad" deviceset="MOD_OUT" device="" value="MOD"/>
<part name="SUPPLY3" library="supply2" deviceset="+UB" device=""/>
<part name="GND2" library="supply1" deviceset="GND" device=""/>
<part name="C3" library="c" deviceset="C" device="025-015X024" value="1nF"/>
<part name="GND4" library="supply1" deviceset="GND" device=""/>
<part name="R4" library="r" deviceset="R-H" device="0204/10" value="22k"/>
<part name="R5" library="r" deviceset="R-H" device="0204/10" value="22k"/>
<part name="P3" library="pad" deviceset="MOD_OUT" device="" value="MOD"/>
<part name="C6" library="c" deviceset="C" device="050-020X044" value="330nF"/>
<part name="J2" library="pad" deviceset="SAUDIO" device=""/>
</parts>
<sheets>
<sheet>
<plain>
</plain>
<instances>
<instance part="C2" gate="1" x="48.26" y="41.91"/>
<instance part="C4" gate="1" x="17.78" y="29.21"/>
<instance part="R2" gate="G$1" x="-27.94" y="60.96"/>
<instance part="R3" gate="G$1" x="17.78" y="53.34"/>
<instance part="GND1" gate="1" x="33.02" y="5.08"/>
<instance part="SUPPLY1" gate="G$1" x="33.02" y="76.2"/>
<instance part="SUPPLY2" gate="G$1" x="81.28" y="38.1"/>
<instance part="GND3" gate="1" x="81.28" y="15.24"/>
<instance part="ECM" gate="1" x="-27.94" y="45.72" rot="MR0"/>
<instance part="C1" gate="1" x="48.26" y="57.15"/>
<instance part="R1" gate="G$1" x="33.02" y="25.4"/>
<instance part="C7" gate="1" x="-22.86" y="53.34" smashed="yes" rot="R90">
<attribute name="NAME" x="-22.86" y="56.007" size="1.27" layer="95" align="bottom-center"/>
<attribute name="VALUE" x="-22.86" y="50.673" size="1.27" layer="96" align="top-center"/>
</instance>
<instance part="+9V" gate="1" x="73.66" y="33.02"/>
<instance part="GND" gate="1" x="73.66" y="22.86"/>
<instance part="ANT1" gate="ANT" x="63.5" y="71.12"/>
<instance part="C5" gate="1" x="81.28" y="27.94"/>
<instance part="T1" gate="G$1" x="30.48" y="40.64"/>
<instance part="L2" gate="L1" x="33.02" y="57.15" rot="MR0"/>
<instance part="P1" gate="G$1" x="15.24" y="40.64"/>
<instance part="P2" gate="G$1" x="-17.78" y="53.34"/>
<instance part="SUPPLY3" gate="G$1" x="-27.94" y="76.2"/>
<instance part="GND2" gate="1" x="-27.94" y="33.02"/>
<instance part="C3" gate="1" x="48.26" y="25.4"/>
<instance part="GND4" gate="1" x="-20.32" y="-2.54"/>
<instance part="R4" gate="G$1" x="-15.24" y="22.86"/>
<instance part="R5" gate="G$1" x="-15.24" y="12.7"/>
<instance part="P3" gate="G$1" x="2.54" y="17.78"/>
<instance part="C6" gate="1" x="-2.54" y="17.78" smashed="yes" rot="R90">
<attribute name="NAME" x="-2.54" y="20.447" size="1.27" layer="95" align="bottom-center"/>
<attribute name="VALUE" x="-2.54" y="15.113" size="1.27" layer="96" align="top-center"/>
</instance>
<instance part="J2" gate="-L" x="-22.86" y="22.86"/>
<instance part="J2" gate="-GND" x="-22.86" y="2.54"/>
<instance part="J2" gate="-R" x="-22.86" y="12.7"/>
</instances>
<busses>
</busses>
<nets>
<net name="N$3" class="0">
<segment>
<pinref part="C2" gate="1" pin="2"/>
<wire x1="48.26" y1="39.37" x2="48.26" y2="33.02" width="0.1524" layer="91"/>
<wire x1="48.26" y1="33.02" x2="33.02" y2="33.02" width="0.1524" layer="91"/>
<wire x1="33.02" y1="30.48" x2="33.02" y2="33.02" width="0.1524" layer="91"/>
<junction x="33.02" y="33.02"/>
<wire x1="33.02" y1="33.02" x2="33.02" y2="35.56" width="0.1524" layer="91"/>
<pinref part="R1" gate="G$1" pin="2"/>
<pinref part="T1" gate="G$1" pin="E"/>
<pinref part="C3" gate="1" pin="1"/>
<wire x1="48.26" y1="33.02" x2="48.26" y2="27.94" width="0.1524" layer="91"/>
<junction x="48.26" y="33.02"/>
</segment>
</net>
<net name="N$6" class="0">
<segment>
<pinref part="R2" gate="G$1" pin="1"/>
<wire x1="-27.94" y1="53.34" x2="-27.94" y2="55.88" width="0.1524" layer="91"/>
<wire x1="-25.4" y1="53.34" x2="-27.94" y2="53.34" width="0.1524" layer="91"/>
<pinref part="C7" gate="1" pin="1"/>
<pinref part="ECM" gate="1" pin="+"/>
<wire x1="-27.94" y1="53.34" x2="-27.94" y2="50.8" width="0.1524" layer="91"/>
<junction x="-27.94" y="53.34"/>
</segment>
</net>
<net name="GND" class="0">
<segment>
<wire x1="33.02" y1="20.32" x2="33.02" y2="17.78" width="0.1524" layer="91"/>
<wire x1="33.02" y1="17.78" x2="17.78" y2="17.78" width="0.1524" layer="91"/>
<pinref part="C4" gate="1" pin="2"/>
<wire x1="17.78" y1="17.78" x2="17.78" y2="26.67" width="0.1524" layer="91"/>
<wire x1="33.02" y1="17.78" x2="33.02" y2="7.62" width="0.1524" layer="91"/>
<junction x="33.02" y="17.78"/>
<pinref part="GND1" gate="1" pin="GND"/>
<pinref part="R1" gate="G$1" pin="1"/>
<wire x1="33.02" y1="17.78" x2="48.26" y2="17.78" width="0.1524" layer="91"/>
<wire x1="48.26" y1="17.78" x2="48.26" y2="22.86" width="0.1524" layer="91"/>
<pinref part="C3" gate="1" pin="2"/>
</segment>
<segment>
<pinref part="GND3" gate="1" pin="GND"/>
<wire x1="73.66" y1="22.86" x2="81.28" y2="22.86" width="0.1524" layer="91"/>
<pinref part="GND" gate="1" pin="P$1"/>
<pinref part="C5" gate="1" pin="2"/>
<wire x1="81.28" y1="22.86" x2="81.28" y2="17.78" width="0.1524" layer="91"/>
<wire x1="81.28" y1="25.4" x2="81.28" y2="22.86" width="0.1524" layer="91"/>
<junction x="81.28" y="22.86"/>
</segment>
<segment>
<pinref part="ECM" gate="1" pin="-"/>
<wire x1="-27.94" y1="40.64" x2="-27.94" y2="35.56" width="0.1524" layer="91"/>
<pinref part="GND2" gate="1" pin="GND"/>
</segment>
<segment>
<pinref part="GND4" gate="1" pin="GND"/>
<wire x1="-22.86" y1="2.54" x2="-20.32" y2="2.54" width="0.1524" layer="91"/>
<wire x1="-20.32" y1="2.54" x2="-20.32" y2="0" width="0.1524" layer="91"/>
<pinref part="J2" gate="-GND" pin="P$1"/>
</segment>
</net>
<net name="+UB" class="0">
<segment>
<pinref part="R3" gate="G$1" pin="2"/>
<wire x1="17.78" y1="58.42" x2="17.78" y2="66.04" width="0.1524" layer="91"/>
<wire x1="17.78" y1="66.04" x2="33.02" y2="66.04" width="0.1524" layer="91"/>
<junction x="33.02" y="66.04"/>
<wire x1="48.26" y1="66.04" x2="33.02" y2="66.04" width="0.1524" layer="91"/>
<wire x1="33.02" y1="66.04" x2="33.02" y2="73.66" width="0.1524" layer="91"/>
<pinref part="SUPPLY1" gate="G$1" pin="+UB"/>
<pinref part="C1" gate="1" pin="E"/>
<wire x1="48.26" y1="59.69" x2="48.26" y2="66.04" width="0.1524" layer="91"/>
<pinref part="L2" gate="L1" pin="2"/>
<wire x1="33.02" y1="66.04" x2="33.02" y2="62.23" width="0.1524" layer="91"/>
</segment>
<segment>
<pinref part="SUPPLY2" gate="G$1" pin="+UB"/>
<wire x1="73.66" y1="33.02" x2="81.28" y2="33.02" width="0.1524" layer="91"/>
<wire x1="81.28" y1="33.02" x2="81.28" y2="35.56" width="0.1524" layer="91"/>
<pinref part="+9V" gate="1" pin="P$1"/>
<junction x="81.28" y="33.02"/>
<pinref part="C5" gate="1" pin="1"/>
<wire x1="81.28" y1="33.02" x2="81.28" y2="30.48" width="0.1524" layer="91"/>
</segment>
<segment>
<pinref part="R2" gate="G$1" pin="2"/>
<wire x1="-27.94" y1="66.04" x2="-27.94" y2="73.66" width="0.1524" layer="91"/>
<pinref part="SUPPLY3" gate="G$1" pin="+UB"/>
</segment>
</net>
<net name="N$2" class="0">
<segment>
<pinref part="L2" gate="L1" pin="1"/>
<pinref part="T1" gate="G$1" pin="C"/>
<wire x1="33.02" y1="52.07" x2="33.02" y2="48.26" width="0.1524" layer="91"/>
<wire x1="33.02" y1="48.26" x2="33.02" y2="45.72" width="0.1524" layer="91"/>
<wire x1="33.02" y1="48.26" x2="48.26" y2="48.26" width="0.1524" layer="91"/>
<junction x="33.02" y="48.26"/>
<pinref part="C2" gate="1" pin="1"/>
<wire x1="48.26" y1="48.26" x2="48.26" y2="44.45" width="0.1524" layer="91"/>
<junction x="48.26" y="48.26"/>
<wire x1="48.26" y1="48.26" x2="63.5" y2="48.26" width="0.1524" layer="91"/>
<wire x1="63.5" y1="48.26" x2="63.5" y2="71.12" width="0.1524" layer="91"/>
<pinref part="C1" gate="1" pin="A"/>
<wire x1="48.26" y1="54.61" x2="48.26" y2="48.26" width="0.1524" layer="91"/>
<pinref part="ANT1" gate="ANT" pin="1"/>
</segment>
</net>
<net name="MOD" class="0">
<segment>
<pinref part="R3" gate="G$1" pin="1"/>
<pinref part="C4" gate="1" pin="1"/>
<wire x1="17.78" y1="48.26" x2="17.78" y2="40.64" width="0.1524" layer="91"/>
<wire x1="17.78" y1="40.64" x2="17.78" y2="31.75" width="0.1524" layer="91"/>
<wire x1="17.78" y1="40.64" x2="27.94" y2="40.64" width="0.1524" layer="91"/>
<junction x="17.78" y="40.64"/>
<pinref part="T1" gate="G$1" pin="B"/>
<pinref part="P1" gate="G$1" pin="MOD"/>
<wire x1="15.24" y1="40.64" x2="17.78" y2="40.64" width="0.1524" layer="91"/>
</segment>
<segment>
<pinref part="C7" gate="1" pin="2"/>
<pinref part="P2" gate="G$1" pin="MOD"/>
<wire x1="-20.32" y1="53.34" x2="-17.78" y2="53.34" width="0.1524" layer="91"/>
</segment>
<segment>
<pinref part="P3" gate="G$1" pin="MOD"/>
<pinref part="C6" gate="1" pin="2"/>
<wire x1="2.54" y1="17.78" x2="0" y2="17.78" width="0.1524" layer="91"/>
</segment>
</net>
<net name="N$1" class="0">
<segment>
<pinref part="R4" gate="G$1" pin="1"/>
<wire x1="-20.32" y1="22.86" x2="-22.86" y2="22.86" width="0.1524" layer="91"/>
<pinref part="J2" gate="-L" pin="P$1"/>
</segment>
</net>
<net name="N$4" class="0">
<segment>
<pinref part="R5" gate="G$1" pin="1"/>
<wire x1="-22.86" y1="12.7" x2="-20.32" y2="12.7" width="0.1524" layer="91"/>
<pinref part="J2" gate="-R" pin="P$1"/>
</segment>
</net>
<net name="N$5" class="0">
<segment>
<pinref part="R4" gate="G$1" pin="2"/>
<wire x1="-10.16" y1="22.86" x2="-7.62" y2="22.86" width="0.1524" layer="91"/>
<pinref part="R5" gate="G$1" pin="2"/>
<wire x1="-7.62" y1="22.86" x2="-7.62" y2="17.78" width="0.1524" layer="91"/>
<wire x1="-7.62" y1="17.78" x2="-7.62" y2="12.7" width="0.1524" layer="91"/>
<wire x1="-7.62" y1="12.7" x2="-10.16" y2="12.7" width="0.1524" layer="91"/>
<pinref part="C6" gate="1" pin="1"/>
<wire x1="-5.08" y1="17.78" x2="-7.62" y2="17.78" width="0.1524" layer="91"/>
<junction x="-7.62" y="17.78"/>
</segment>
</net>
</nets>
</sheet>
</sheets>
</schematic>
</drawing>
</eagle>
